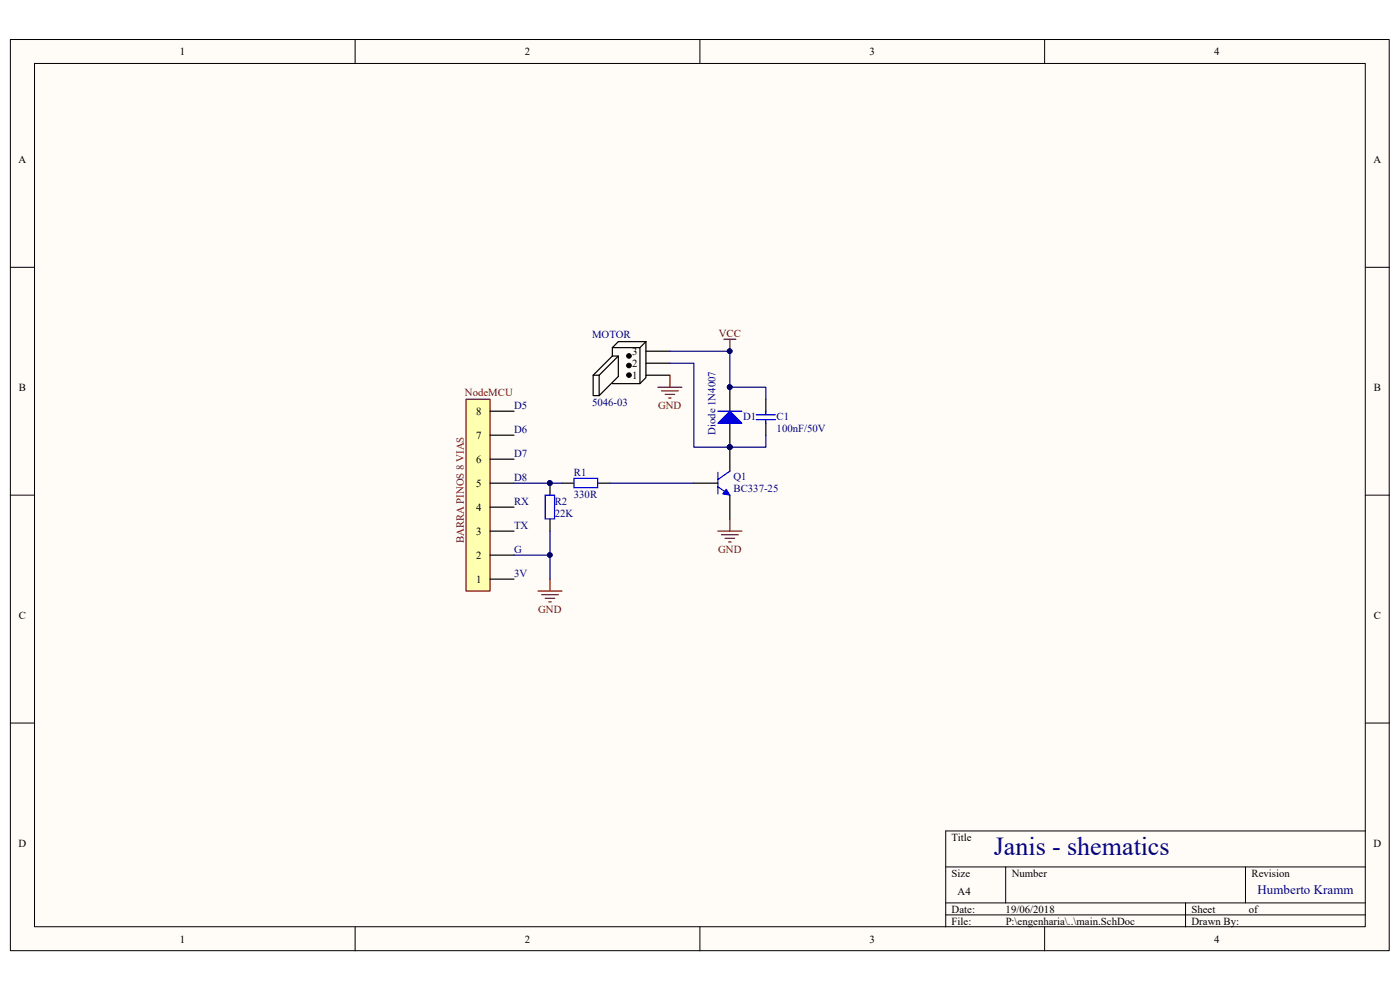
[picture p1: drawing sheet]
<svg xmlns="http://www.w3.org/2000/svg" width="297mm" height="210mm" viewBox="0 0 297 210" stroke-linecap="round" stroke-linejoin="round" font-family="sans-serif">
<path d="M2.2 8.4h292.5v193.3h-292.5z" fill="#fffcf8"/>
<path d="M2.2 8.4h292.5v193.3h-292.5z" fill="none" stroke="#000" stroke-width=".21"/>
<path d="M7.4 13.5h282.2v183.1h-282.2z" fill="#fffcf8"/>
<g fill="none" stroke="#000" stroke-width=".21">
<path d="M7.3 13.5h282.3v183.1h-282.3zM75.3 8.4v5.1M148.5 8.4v5.1M221.6 8.4v5.1M2.2 56.7h5.1M289.7 56.7h5.1M2.2 105h5.1M289.7 105h5.1M2.2 153.4h5.1M289.7 153.4h5.1M289.7 176.3h-89.1v20.3M75.3 196.6v5.1"/>
<path d="M148.5 196.6v5.1M200.6 183.9h89.1M200.6 191.5h89.1M200.6 194.1h89.1M213.4 183.9v7.6M221.6 196.6v5.1M251.5 191.5v5.1M264.2 183.9v7.6"/>
</g>
<g fill="none" stroke="#000" stroke-width=".25">
<path d="M125.8 79.6h1.3M129.9 75.5h1.3v4.4l-4.1 4v-4.3M129.9 75.5l-4.1 4.1v4.3h1.3M129.9 75.5v-1.8h5.9v7.7h-5.9M131.2 75.5l-4.1 4.1M137 72.5v7.6l-1.2 1.3M137 79.6h5.1M137 77.1h5.1M137 74.5h5.1M137 72.5l-1.2 1.2M137 72.5h-5.8l-1.3 1.2M154.8 82.1v5.1"/>
<path d="M154.8 89.8v5.1"/>
</g>
<g fill="#000" stroke="#000" stroke-width=".21">
<circle cx="133.4" cy="77.5" r=".49"/>
<circle cx="133.4" cy="75.5" r=".49"/>
<circle cx="133.4" cy="79.6" r=".49"/>
</g>
<g fill="#000080" stroke="#000080" stroke-width=".21">
<circle cx="154.8" cy="94.8" r=".49"/>
<circle cx="154.8" cy="82.1" r=".49"/>
</g>
<path d="M154.8 87.2l2.6 2.6h-5.1z" fill="#00f"/>
<path d="M152.3 87.2h5.1M154.8 87.2l2.6 2.6h-5.1zM160.4 88h4.1M160.4 89h4.1M162.5 87.2v.8M162.5 89v.8M115.7 105h1.9v5.1h-1.9zM121.8 101.5h5v2h-5z" fill="none" stroke="#00f" stroke-width=".25"/>
<g fill="#000080" stroke="#000080" stroke-width=".21">
<circle cx="154.8" cy="94.8" r=".49"/>
<circle cx="154.8" cy="82.1" r=".49"/>
<circle cx="116.6" cy="102.5" r=".49"/>
</g>
<path d="M162.5 84.7v2.5M162.5 89.8v2.5M116.7 102.5v2.5M116.7 110.1v2.6M119.2 102.5h2.6M126.9 102.5h2.5" fill="none" stroke="#000" stroke-width=".25"/>
<path d="M98.9 84.7h5.1v40.7h-5.1z" fill-rule="evenodd" fill="#ffffb0"/>
<path d="M98.9 84.7h5.1v40.7h-5.1zM114.1 125.4h5.1M114.9 126.2h3.6M115.7 126.9h2M116.4 127.7h.5M116.7 122.9v2.5" fill="none" stroke="#800000" stroke-width=".25"/>
<path d="M104 97.4h5M104 92.3h5M104 87.2h5M154.8 94.9v5.1M104 117.8h5M104 112.7h5M104 107.6h5M104 102.5h5M147.2 102.5h5.1M154.8 105v5.1M104 122.9h5" fill="none" stroke="#000" stroke-width=".25"/>
<circle cx="154.8" cy="94.8" r=".49" fill="#000080" stroke="#000080" stroke-width=".21"/>
<path d="M154.8 100l-2.5 1.7M152.3 103.3l2.5 1.7M152.3 100.2v4.6" fill="none" stroke="#00f" stroke-width=".25"/>
<path d="M154.1 103.8l.7 1.2-1.5-.2z" fill="#00f"/>
<path d="M154.1 103.8l.7 1.2-1.5-.2z" fill="none" stroke="#00f" stroke-width=".21"/>
<g fill="#000080" stroke="#000080" stroke-width=".21">
<circle cx="154.8" cy="94.8" r=".49"/>
<circle cx="154.8" cy="74.5" r=".49"/>
<circle cx="116.6" cy="117.7" r=".49"/>
<circle cx="116.6" cy="102.5" r=".49"/>
<circle cx="154.8" cy="82.1" r=".49"/>
</g>
<path d="M142.1 79.6v2.5M153.6 72h2.5M154.8 72v2.5M139.6 82.1h5.1M140.3 82.9h3.6M141.1 83.7h2M141.9 84.4h.5M152.3 112.7h5.1M153.1 113.4h3.5M153.8 114.2h2.1M154.6 115h.5M154.8 110.1v2.6" fill="none" stroke="#800000" stroke-width=".25"/>
<path d="M142.1 77.1h5.1v17.8h15.3v-2.6M142.1 74.5h12.7v7.6h7.7v2.6M109 117.8h7.7v5.1M109 102.5h10.2M116.7 112.7v5.1M129.4 102.5h17.8" fill="none" stroke="#000080" stroke-width=".25"/>
<text font-size="5.5" fill="#000080" x="210.8" y="181.4">Janis - shematics</text>
<text font-size="2.8" fill="#000080" x="266.8" y="189.7">Humberto Kramm</text>
<g font-size="2.3">
<text x="38.2" y="11.7">1</text>
<text x="111.3" y="11.7">2</text>
<text x="184.5" y="11.7">3</text>
<text x="257.6" y="11.7">4</text>
<text x="3.9" y="34.6">A</text>
<text x="291.4" y="34.6">A</text>
<text x="134.1" y="77.9">2</text>
<text x="134.1" y="75.3">3</text>
<text x="4" y="82.9">B</text>
<text x="134.1" y="80.4">1</text>
<text x="291.5" y="82.9">B</text>
<text x="101" y="88">8</text>
<text x="101" y="93.1">7</text>
<text x="101" y="98.2">6</text>
<text x="101" y="103.3">5</text>
<text x="101" y="113.5">3</text>
<text x="101" y="108.4">4</text>
<text x="101" y="118.5">2</text>
<text x="101" y="123.6">1</text>
<text x="4" y="131.3">C</text>
<text x="291.5" y="131.3">C</text>
<text x="3.9" y="179.6">D</text>
<text x="201.9" y="178.3">Title</text>
<text x="291.4" y="179.6">D</text>
<text x="201.9" y="186">Size</text>
<text x="214.6" y="186">Number</text>
<text x="265.5" y="186">Revision</text>
<text x="203.2" y="189.8">A4</text>
<text x="201.9" y="193.6">Date:</text>
<text x="201.9" y="196.1">File:</text>
<text x="213.3" y="193.6">19/06/2018</text>
<text x="213.4" y="196.1">P:\engenharia\..\main.SchDoc</text>
<text x="252.8" y="196.1">Drawn By:</text>
<text x="252.8" y="193.6">Sheet</text>
<text x="265" y="193.6">of</text>
<text x="38.2" y="199.9">1</text>
<text x="111.3" y="199.9">2</text>
<text x="184.5" y="199.9">3</text>
<text x="257.6" y="199.9">4</text>
</g>
<g font-size="2.3" fill="#000080">
<text x="125.6" y="71.7">MOTOR</text>
<text x="109.1" y="86.7">D5</text>
<text x="125.6" y="86.2">5046-03</text>
<text x="157.6" y="89">D1</text>
<text x="164.8" y="89">C1</text>
<text x="109.1" y="91.8">D6</text>
<text x="151.8" y="92.3" transform="rotate(-90 151.8 92.3)">Diode 1N4007</text>
<text x="164.8" y="91.6">100nF/50V</text>
<text x="109.1" y="102">D8</text>
<text x="109.1" y="96.9">D7</text>
<text x="121.8" y="101">R1</text>
<text x="155.6" y="101.7">Q1</text>
<text x="109.1" y="107.1">RX</text>
<text x="117.7" y="107.1">R2</text>
<text x="121.8" y="105.6">330R</text>
<text x="155.6" y="104.3">BC337-25</text>
<text x="109.1" y="112.2">TX</text>
<text x="117.7" y="109.6">22K</text>
<text x="109.1" y="117.3">G</text>
<text x="109.1" y="122.3">3V</text>
</g>
<g font-size="2.3" fill="#800000">
<text x="152.5" y="71.5">VCC</text>
<text x="98.6" y="83.9">NodeMCU</text>
<text x="139.6" y="86.7">GND</text>
<text x="98.4" y="115.2" transform="rotate(-90 98.4 115.2)">BARRA PINOS 8 VIAS</text>
<text x="152.4" y="117.3">GND</text>
<text x="114.2" y="130">GND</text>
</g>
</svg>
